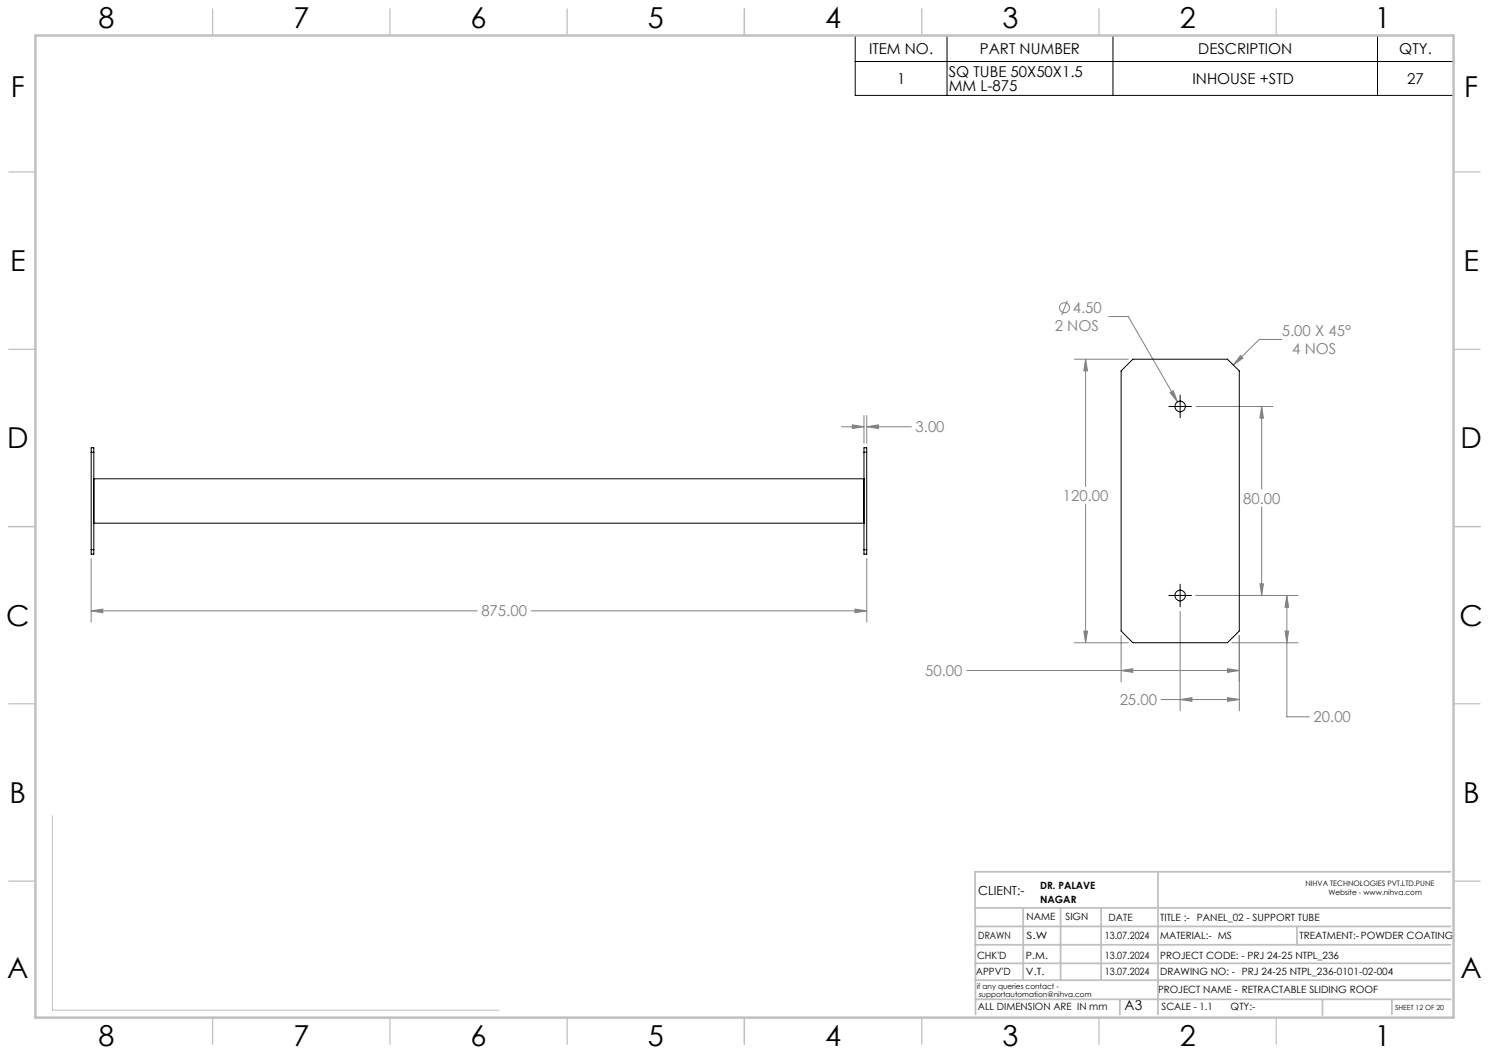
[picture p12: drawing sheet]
<svg xmlns="http://www.w3.org/2000/svg" width="420mm" height="297mm" viewBox="0 0 420 297" stroke-linecap="round" stroke-linejoin="round" font-family="sans-serif">
<g fill="none" stroke="#808080" stroke-width=".28">
<path d="M301.1 84.8l-1.6 4M312.7 89.3h5.5l13.9 24M361.6 95.7h-6.4l-7.3 7.3M240.4 119.8l3.3 .6-3.3 .5zM243.7 117.2v7.8M244.5 117.2v7.8M303 101.3h15.3M306.2 101.3l.5 3.3h-1zM306.2 101.3v35.9M330.1 110.7l.8-.5 1.2 3.1zM337.4 114.6h21.7M349.9 100.3l.7 .7-2.7 2z"/>
<path d="M355.9 114.6l.5 3.3h-1zM355.9 114.6v23.4M237.3 120.4h6.4M244.5 120.4l3.3-.6v1.1zM244.5 120.4h12.6M25.7 157.6v17.9M244.5 157.6v17.9M306.2 142.2v39.1M355.9 143v25M25.7 172.3l3.3-.5v1zM25.7 172.3h108.9M149.8 172.3h94.7"/>
<path d="M241.2 171.8l3.3 .5-3.3 .5zM305.7 178h1l-.5 3.3zM316.2 179.2v13.1M332.9 172.4v28.1M337.4 168h28.7M349.6 179.2v21.3M355.4 164.7h1l-.5 3.3zM362.5 178h1l-.5 3.3zM363 168l.5 3.3h-1zM363 168v34.2h6.3M272.7 189.1h76.9M303 181.3h15.3"/>
<path d="M316.2 189.1l3.3-.5v1zM327.6 197.3h22M332.9 197.3l3.3-.5v1zM346.3 188.6l3.3 .5-3.3 .5zM346.3 196.8l3.3 .5-3.3 .5zM347.5 181.3h18.6"/>
<circle cx="300.3" cy="86.8" r="1.4"/>
</g>
<path d="M241.2 10h168.8v16.9h-168.8zM241.2 17.4h168.8M267.1 10v16.9M313.9 10v16.9M388.5 10v16.9M329.7 114.6h6.4M332.9 111.4v6.4M329.7 168h6.4M332.9 164.8v6.4" fill="none" stroke="#000" stroke-width=".28"/>
<path d="M14.8 230.1v54.8h126" fill="none" stroke="#c0c0c0" stroke-width=".28"/>
<g fill="none" stroke="#c0c0c0" stroke-width=".35">
<path d="M60 2.5v7.5M110 2.5v7.5M160 2.5v7.5M210 2.5v7.5M260 2.5v7.5M310 2.5v7.5M360 2.5v7.5M2.5 48.5h7.5M410 48.5h7.5M2.5 98.5h7.5M410 98.5h7.5M2.5 148.5h7.5"/>
<path d="M410 148.5h7.5M2.5 198.5h7.5M410 198.5h7.5M2.5 248.5h7.5M410 248.5h7.5M60 287v7.5M110 287v7.5M160 287v7.5M210 287v7.5M260 287v7.5M310 287v7.5M360 287v7.5"/>
</g>
<g fill="none" stroke="#c0c0c0" stroke-width=".5">
<path d="M275.1 256.1h134.1M288.6 256.1v20.4M299.2 256.1v20.4M310.6 256.1v20.4M326.6 245.9v40.2M409.2 245.9h-134.2l.2 40.2M275.1 271.7h134.1M275.1 266.5h134.1M275.1 261.3h134.1M275.1 276.5h134.1M365.8 261.3v5.2M275.1 281.9h134.1"/>
<path d="M315.9 281.9v4.2M373 282.1v4.2M392.6 281.9v4.2"/>
</g>
<path d="M10 10h400v277h-400z" fill="none" stroke="#c0c0c0" stroke-width=".7"/>
<path d="M25.7 172.3l3.3-.5v1zM241.2 171.8l3.3 .5-3.3 .5zM240.4 119.8l3.3 .6-3.3 .5zM244.5 120.4l3.3-.6v1.1zM316.2 189.1l3.3-.5v1zM346.3 188.6l3.3 .5-3.3 .5zM306.2 101.3l.5 3.3h-1zM305.7 178h1l-.5 3.3zM349.9 100.3l.7 .7-2.7 2zM362.5 178h1l-.5 3.3zM363 168l.5 3.3h-1zM332.9 197.3l3.3-.5v1zM346.3 196.8l3.3 .5-3.3 .5zM355.4 164.7h1l-.5 3.3zM355.9 114.6l.5 3.3h-1zM330.1 110.7l2 2.6-1.2-3.1z" fill="#808080"/>
<g fill="none" stroke="#000" stroke-width=".28">
<path d="M319.5 101.3h26.7l3.4 3.3v73.4l-3.4 3.3h-26.7l-3.3-3.3v-73.4zM25.7 126.3h.8v30h-.8zM25.7 127.6h.8M26.5 135h217.2M243.7 126.3h.8v30h-.8zM243.7 127.6h.8M25.7 155h.8M26.5 147.6h217.2M243.7 155h.8"/>
<circle cx="332.9" cy="114.6" r="1.5"/>
<circle cx="332.9" cy="168" r="1.49"/>
</g>
<g font-size="8.1">
<text x="27.8" y="8">8</text>
<text x="82.8" y="8">7</text>
<text x="132.8" y="8">6</text>
<text x="182.8" y="8">5</text>
<text x="232.8" y="8">4</text>
<text x="282.8" y="8">3</text>
<text x="332.8" y="8">2</text>
<text x="387.8" y="8">1</text>
<text x="3" y="27.2">F</text>
<text x="413" y="27.2">F</text>
<text x="2.8" y="76.5">E</text>
<text x="412.8" y="76.5">E</text>
<text x="2" y="126.5">D</text>
<text x="412" y="126.5">D</text>
<text x="1.7" y="176.5">C</text>
<text x="411.7" y="176.5">C</text>
<text x="2.7" y="226.5">B</text>
<text x="412.7" y="226.5">B</text>
<text x="2" y="275.7">A</text>
<text x="412" y="275.7">A</text>
<text x="27.8" y="295">8</text>
<text x="82.8" y="295">7</text>
<text x="132.8" y="295">6</text>
<text x="182.8" y="295">5</text>
<text x="232.8" y="295">4</text>
<text x="282.8" y="295">3</text>
<text x="332.8" y="295">2</text>
<text x="387.8" y="295">1</text>
</g>
<g font-size="4.2">
<text x="245.1" y="15.2">ITEM NO.</text>
<text x="276.4" y="15.2">PART NUMBER</text>
<text x="338" y="15.2">DESCRIPTION</text>
<text x="394.7" y="15.2">QTY.</text>
<text x="253" y="23.6">1</text>
<text x="267.6" y="21.6">SQ TUBE 50X50X1.5</text>
<text x="336.4" y="23.6">INHOUSE +STD</text>
<text x="396.9" y="23.6">27</text>
<text x="267.6" y="25.7">MM L-875</text>
</g>
<g font-size="4.2" fill="#808080">
<text x="302.6" y="88.3">4.50</text>
<text x="297.5" y="93.4">2 NOS</text>
<text x="361.6" y="94.7">5.00 X 45°</text>
<text x="364.5" y="99.7">4 NOS</text>
<text x="258.2" y="121.9">3.00</text>
<text x="299.8" y="141.3">120.00</text>
<text x="350.6" y="142.1">80.00</text>
<text x="135.8" y="173.9">875.00</text>
<text x="261" y="190.7">50.00</text>
<text x="315.8" y="198.9">25.00</text>
<text x="370.5" y="203.8">20.00</text>
</g>
<text font-size="3.9" x="317.2" y="284.9">A3</text>
<text font-size="3.5" x="276" y="252.3">CLIENT:-</text>
<g font-size="2.8">
<text x="293.4" y="250.8">DR. PALAVE</text>
<text x="293.4" y="254.6">NAGAR</text>
<text x="289.5" y="259.6">NAME</text>
<text x="300.5" y="259.6">SIGN</text>
<text x="312.7" y="259.7">DATE</text>
<text x="327.2" y="259.7">TITLE :-</text>
<text x="337.6" y="259.7">PANEL_02 - SUPPORT TUBE</text>
<text x="276" y="264.9">DRAWN</text>
<text x="289.5" y="264.9">S.W</text>
<text x="311.6" y="264.9">13.07.2024</text>
<text x="327.2" y="264.9">MATERIAL:- MS</text>
<text x="366.5" y="264.9">TREATMENT:-POWDER COATING</text>
<text x="275.3" y="275.1">APPV'D</text>
<text x="275.6" y="270.4">CHK'D</text>
<text x="289.4" y="270.4">P.M.</text>
<text x="289.4" y="275.1">V.T.</text>
<text x="311.6" y="270.4">13.07.2024</text>
<text x="311.6" y="275.1">13.07.2024</text>
<text x="327.2" y="275.1">DRAWING NO: - PRJ 24-25 NTPL_236-0101-02-004</text>
<text x="327.2" y="270.4">PROJECT CODE: - PRJ 24-25 NTPL_236</text>
<text x="326.6" y="280.1">PROJECT NAME - RETRACTABLE SLIDING ROOF</text>
<text x="275.8" y="284.9">ALL DIMENSION ARE IN mm</text>
<text x="327.6" y="284.9">SCALE - 1.1</text>
<text x="347.1" y="284.9">QTY:-</text>
</g>
<g font-size="2.1">
<text x="368.3" y="249.9">NIHVA TECHNOLOGIES PVT.LTD.PUNE</text>
<text x="374.7" y="252.3">Website - www.nihva.com</text>
<text x="275.5" y="279">if any queries contact -</text>
<text x="276.1" y="281.2">supportautomation@nihva.com</text>
</g>
<text font-size="2" x="393.5" y="284.9">SHEET 12 OF 20</text>
</svg>
